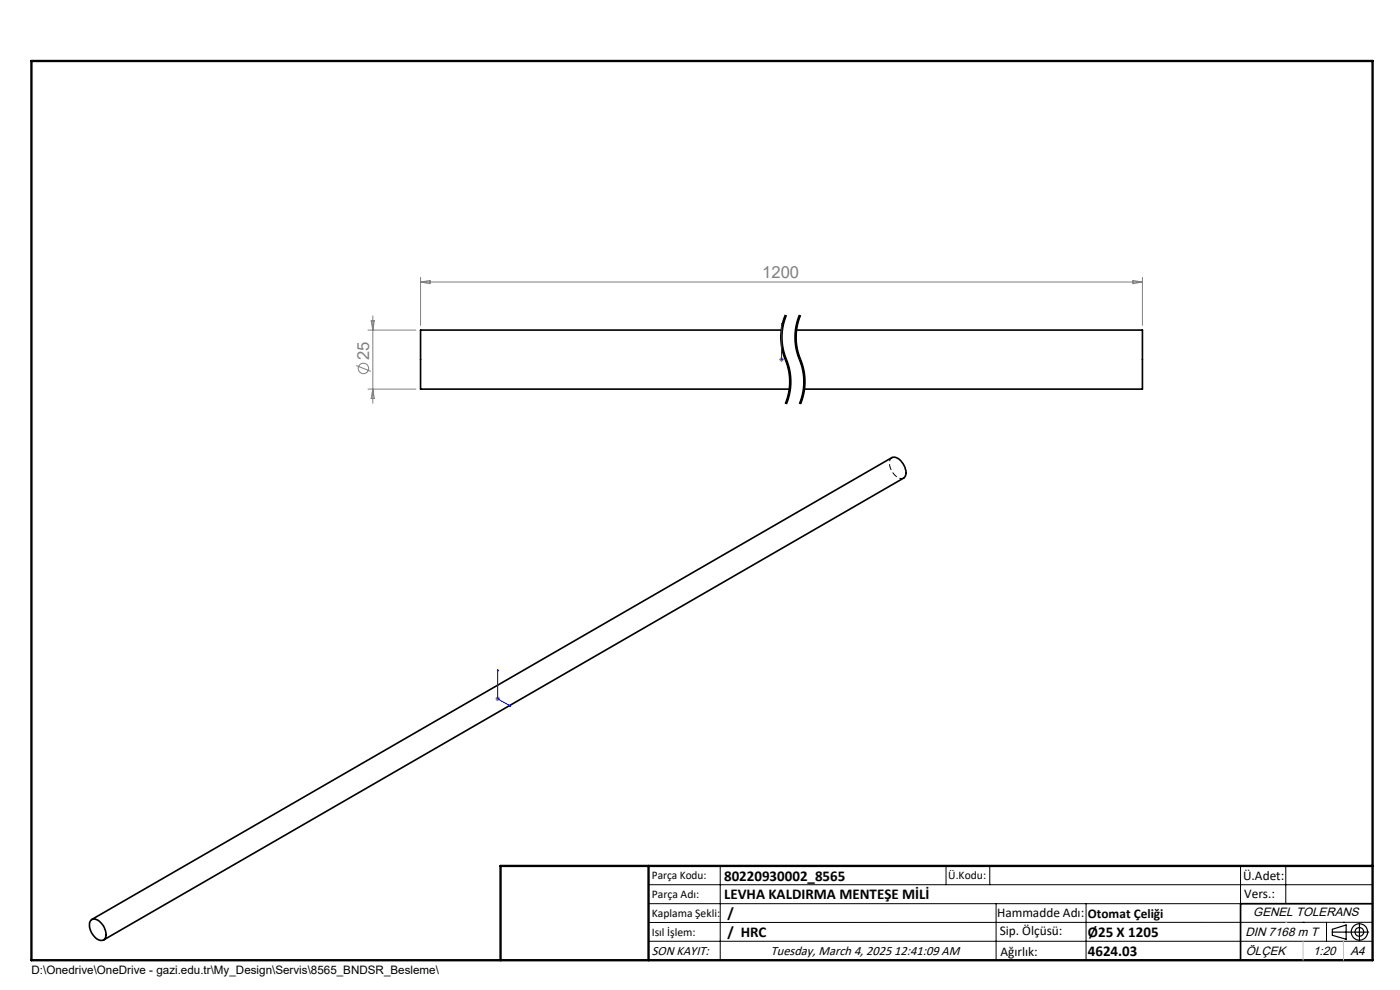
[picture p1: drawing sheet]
<svg xmlns="http://www.w3.org/2000/svg" width="297mm" height="210mm" viewBox="0 0 297 210" stroke-linecap="round" stroke-linejoin="round" font-family="sans-serif">
<path d="M165.8 70h-76.6v12.5h78.3M168.8 70h73.6v12.5h-71.9M19.3 195.2a1.49 1.49 0 0 1 2.1 .5 2.95 2.95 0 0 1 .7 3.6 1.86 1.86 0 0 1-2.4-1 2.81 2.81 0 0 1-.4-3.1zM19.5 195l169.7-97.9a2.34 2.34 0 0 1 2.6 1.7 2.15 2.15 0 0 1-.1 2.6l-169.7 98M291.2 191.7h-28v12" fill="none" stroke="#000" stroke-width=".35"/>
<path d="M189.2 97.1a2.11 2.11 0 0 0 0 2.8 2.18 2.18 0 0 0 2.5 1.5" fill="none" stroke="#000" stroke-width=".21" stroke-dasharray="1.3 .6" stroke-dashoffset=".3" stroke-linecap="butt"/>
<g fill="none" stroke="#808080" stroke-width=".21">
<path d="M89.2 58.8v10.2M89.2 59.8h153.2M89.2 59.8l2-.3v.7zM240.3 59.5l2.1 .3-2.1 .4zM242.4 58.8v10.2M75.5 77.5l3.2 1.3M78.1 70h10.1M78.7 68h.7l-.3 2zM79.1 67v18.5M165.3 76.3h1M165.5 75.9l.7 .7M165.8 75.8v1"/>
<path d="M166.2 75.9l-.7 .7M78.1 82.5h10.1M79.1 82.5l.3 2h-.7zM105.1 148.2h1M105.2 147.9l.7 .7M105.6 147.7v1M105.9 147.9l-.7 .7"/>
<circle cx="77.1" cy="78.1" r="1.11"/>
</g>
<path d="M166.7 66.8a12.3 12.3 0 0 0 0 9.5M166.7 76.3a12.3 12.3 0 0 1 0 9.4M169.7 66.8a12.3 12.3 0 0 0 0 9.5M169.7 76.3a12.3 12.3 0 0 1 0 9.4" fill="none" stroke="#000" stroke-width=".21" stroke-dasharray="6.3 1.3 1.3 1.3" stroke-dashoffset="3.4" stroke-linecap="butt"/>
<g fill="none" stroke="#000" stroke-width=".21">
<path d="M165.8 69.2a12.4 12.4 0 0 0 .4 6.2M166 68.2l-.2 1M166.2 67.7l-.2 .5M166.2 75.4a14.7 14.7 0 0 1 1.2 4.3M166.3 68.8a12 12 0 0 0 .5 7.2M166.5 66.8l-.3 .9M166.7 66.8a12.7 12.7 0 0 0 .4 10.4 12.3 12.3 0 0 1-.4 8.5M166.8 76l.1 .2zM166.9 66.9l-.6 1.9M166.9 76.2a12.4 12.4 0 0 1 0 9.5M167.4 79.7v.5M168.8 69.2a13.1 13.1 0 0 0 1.1 8.1l.5 2.9"/>
<path d="M169 68.2l-.2 1M169.2 73.8l.3 1.5M169.2 69.3a12.1 12.1 0 0 0 0 4.5M169.3 68.8l-.1 .5M169.5 75.2a12.9 12.9 0 0 1 .4 10.5M169.5 67.8l-.2 1M169.5 66.8l-.5 1.4M169.7 66.8a12.7 12.7 0 0 0 .4 10.4 12.3 12.3 0 0 1-.4 8.5M169.9 66.9l-.4 .9M166.7 85.1l-.2 .5M166.9 84.7l-.2 .5M167 84.2l-.1 .5"/>
<path d="M167.4 82.2l-.4 2M167.4 80.2l.1 1M167.5 81.2l-.1 1M169.7 85.1l-.2 .5M169.9 84.7l-.2 .5M170 84.2l-.1 .5M170.4 80.2l.1 1M170.5 81.2l-.5 3M137.6 187.7h153.6M137.6 191.7h153.6M137.6 199.7h153.6M152.8 183.7v20"/>
<path d="M200.7 183.7v4M210 183.7v4M211.3 191.7v12M230.4 191.7v12M263.2 183.7v20M272.8 183.7v8M276.4 195.6h.1M281.4 195.6v4.1M285 195.6h.1M291.2 195.6l-153.6 .1"/>
</g>
<g fill="none" stroke="#000" stroke-width=".25">
<path d="M282.6 197.7h7.8M282.6 197.1l3-.9v3l-3-.8zM288.4 195.8v3.8M106.2 203.7h185"/>
<circle cx="288.4" cy="197.7" r="1.74"/>
<circle cx="288.4" cy="197.7" r=".93"/>
</g>
<path d="M165.8 76.2v.2zM165.8 68.6v.4v-.4M165.8 76.3h.1M165.8 68.6v7.7M105.6 141.9l.1 .4-.2-.1zM105.6 141.9v6.3l2.7 1.6M108 149.6l.3 .2-.3-.1z" fill="none" stroke="#00f" stroke-width=".21"/>
<path d="M6.7 12.9h284.5v190.8h-284.5zM137.6 183.7v20M291.2 183.7h-185v20" fill="none" stroke="#000" stroke-width=".5"/>
<path d="M276.4 199.7v4M285 199.7v4" fill="none" stroke="#c0c0c0" stroke-width=".21"/>
<path d="M272.8 195.6h.1" fill="none" stroke="#c0c0c0" stroke-width=".25"/>
<g fill="#00f">
<path d="M165.8 76.2v.2zM165.8 68.6v.4z"/>
<path d="M108 149.6l.3 .2-.3-.1zM105.6 141.9l.1 .4-.2-.1z"/>
</g>
<g font-size="3.5" fill="#808080">
<text x="161.7" y="59">1200</text>
<text x="78.3" y="76.4" transform="rotate(-90 78.3 76.4)">25</text>
</g>
<g font-size="3.2">
<text x="153.6" y="190.8">LEVHA KALDIRMA MENTEŞE MİLİ</text>
<text x="153.6" y="186.8">80220930002_8565</text>
<text x="154.3" y="194.8">/</text>
<text x="154.3" y="198.8">/ HRC</text>
<text x="230.8" y="198.7">Ø25 X 1205</text>
<text x="230.8" y="202.8">4624.03</text>
</g>
<g font-size="2.8">
<text x="263.7" y="186.7">Ü.Adet:</text>
<text x="263.9" y="190.5">Vers.:</text>
<text x="211.5" y="194.5">Hammadde Adı:</text>
<text x="230.8" y="194.7">Otomat Çeliği</text>
<text x="138.3" y="202.6">SON KAYIT:</text>
<text x="163.5" y="202.6">Tuesday, March 4, 2025 12:41:09 AM</text>
<text x="212.1" y="198.4">Sip. Ölçüsü:</text>
<text x="212.2" y="202.7">Ağırlık:</text>
</g>
<g font-size="2.6">
<text x="265.9" y="194.4">GENEL TOLERANS</text>
<text x="264.2" y="198.5">DIN 7168 m T</text>
<text x="264.3" y="202.6">ÖLÇEK</text>
<text x="278.5" y="202.6">1:20</text>
<text x="286.5" y="202.6">A4</text>
</g>
<g font-size="2.5">
<text x="138.3" y="186.4">Parça Kodu:</text>
<text x="138.3" y="190.5">Parça Adı:</text>
<text x="201.2" y="186.5">Ü.Kodu:</text>
<text x="138.3" y="194.5">Kaplama Şekli:</text>
<text x="138.3" y="198.6">Isıl İşlem:</text>
<text x="6.7" y="206.7">D:\Onedrive\OneDrive - gazi.edu.tr\My_Design\Servis\8565_BNDSR_Besleme\</text>
</g>
</svg>
